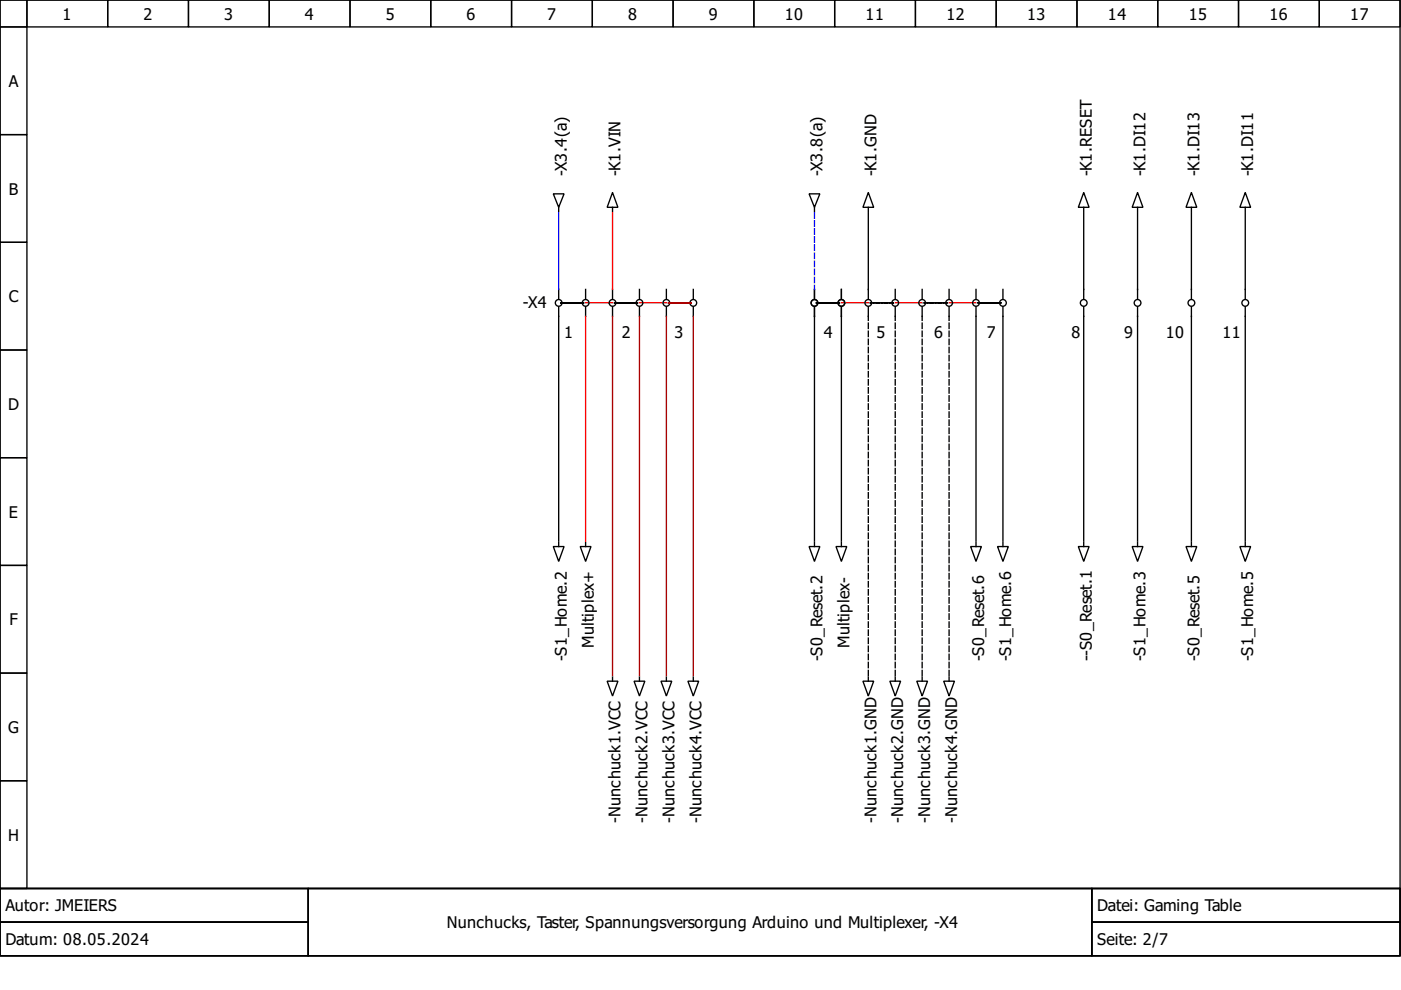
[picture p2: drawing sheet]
<svg xmlns="http://www.w3.org/2000/svg" width="297mm" height="210mm" viewBox="0 0 297 210" stroke-linecap="round" stroke-linejoin="round" font-family="sans-serif">
<g fill="none" stroke="#000" stroke-width=".29">
<path d="M0 0h296.8v188.4h-296.8zM0 0h5.7v5.7h-5.7zM5.7 0h17.1v5.7h-17.1zM22.8 0h17.2v5.7h-17.2zM40 0h17.1v5.7h-17.1zM57.1 0h17.1v5.7h-17.1zM74.2 0h17.1v5.7h-17.1zM91.3 0h17.2v5.7h-17.2zM108.5 0h17.1v5.7h-17.1zM125.6 0h17.1v5.7h-17.1zM142.7 0h17.1v5.7h-17.1zM159.8 0h17.2v5.7h-17.2z"/>
<path d="M177 0h17.1v5.7h-17.1zM194.1 0h17.1v5.7h-17.1zM211.2 0h17.1v5.7h-17.1zM228.3 0h17.2v5.7h-17.2zM245.5 0h17.1v5.7h-17.1zM262.6 0h17.1v5.7h-17.1zM279.7 0h17.1v5.7h-17.1zM0 5.7h5.7v22.8h-5.7zM0 28.5h5.7v22.9h-5.7zM0 51.4h5.7v22.8h-5.7zM117.3 41.1h2.3l-1.1 2.9zM118.5 44v.8"/>
<path d="M129.9 40.8l1.1 3.2h-2.3zM129.9 44v.8M171.5 41.1h2.3l-1.1 2.9zM172.7 44v.8M184.1 45.1v18.3M184.1 40.8l1.1 3.2h-2.2zM184.1 44v.8M229.8 40.8l1.1 3.2h-2.3zM229.8 44v.8M229.8 45.1v18.3M241.2 40.8l1.1 3.2h-2.3zM241.2 44v.8"/>
<path d="M241.2 45.1v18.3M252.6 40.8l1.1 3.2h-2.2zM252.6 44v.8M252.6 45.1v18.3M264 45.1v18.3M264 40.8l1.2 3.2h-2.3zM264 44v.8M0 74.2h5.7v22.8h-5.7zM118.5 65.1v49.6M118.5 61.4v2M118.7 64.2h5.2zM119.3 64.2h4"/>
<path d="M124.2 61.4v2M124.2 65.1v2M129.9 61.4v2M129.9 65.1v2M130.2 64.2h5.1zM130.7 64.2h4M135.6 61.4v2M135.6 65.1v2M141.3 61.4v2M141.3 65.1v2M142.1 64.2h4M147 61.4v2"/>
<path d="M147 65.1v2M172.7 65.1v49.6M172.7 61.4v2M173 64.2h5.1zM173.5 64.2h4M178.4 65.1v49.6M178.4 61.4v2M184.1 65.1v2M185 64.2h4M189.8 61.4v2M189.8 65.1v2M195.5 61.4v2"/>
<path d="M195.5 65.1v2M196.4 64.2h4M201.2 61.4v2M201.2 65.1v2M206.9 65.1v49.6M206.9 61.4v2M207.2 64.2h5.2zM207.8 64.2h4M212.6 65.1v49.6M212.6 61.4v2M229.8 65.1v49.6M241.2 65.1v49.6"/>
<path d="M252.6 65.1v49.6M264 65.1v49.6M0 97h5.7v22.9h-5.7zM0 119.9h5.7v22.8h-5.7zM117.3 115.9h2.3l-1.1 3.1zM118.5 115v.9M123 115.9h2.3l-1.1 3.1zM124.2 115v.9M171.5 115.9h2.3l-1.1 3.1zM172.7 115v.9M177.2 115.9h2.3l-1.1 3.1zM178.4 115v.9"/>
<path d="M205.8 115.9h2.3l-1.2 3.1zM206.9 115v.9M211.5 115.9h2.3l-1.2 3.1zM212.6 115v.9M228.6 115.9h2.3l-1.1 3.1zM229.8 115v.9M240 115.9h2.3l-1.1 3.1zM241.2 115v.9M251.5 115.9h2.2l-1.1 3.1zM252.6 115v.9M262.9 115.9h2.3l-1.2 3.1zM264 115v.9"/>
<path d="M0 142.7h5.7v22.8h-5.7zM128.7 144.4h2.3l-1.1 3.2zM129.9 143.6v.8M134.4 144.4h2.3l-1.1 3.2zM135.6 143.6v.8M140.1 144.4h2.3l-1.1 3.2zM141.3 143.6v.8M145.9 144.4h2.2l-1.1 3.2zM147 143.6v.8M183 144.4h2.2l-1.1 3.2zM184.1 143.6v.8M188.7 144.4h2.2l-1.1 3.2z"/>
<path d="M189.8 143.6v.8M194.4 144.4h2.3l-1.2 3.2zM195.5 143.6v.8M200.1 144.4h2.3l-1.2 3.2zM201.2 143.6v.8M0 165.5h5.7v22.9h-5.7zM0 188.4h296.8v14.3h-296.8zM0 188.4h65.4v7.1h-65.4zM0 195.5h65.4v7.2h-65.4zM65.4 188.4h166.1v14.3h-166.1zM231.5 188.4h65.3v7.1h-65.3zM231.5 195.5h65.3v7.2h-65.3z"/>
<circle cx="118.5" cy="64.2" r=".71"/>
<circle cx="124.2" cy="64.2" r=".71"/>
<circle cx="129.9" cy="64.2" r=".71"/>
<circle cx="135.6" cy="64.2" r=".71"/>
<circle cx="141.3" cy="64.2" r=".71"/>
<circle cx="147" cy="64.2" r=".71"/>
<circle cx="172.7" cy="64.2" r=".71"/>
<circle cx="178.4" cy="64.2" r=".71"/>
<circle cx="184.1" cy="64.2" r=".71"/>
<circle cx="189.8" cy="64.2" r=".71"/>
<circle cx="195.5" cy="64.2" r=".71"/>
<circle cx="201.2" cy="64.2" r=".71"/>
<circle cx="206.9" cy="64.2" r=".71"/>
<circle cx="212.6" cy="64.2" r=".71"/>
<circle cx="229.8" cy="64.2" r=".71"/>
<circle cx="241.2" cy="64.2" r=".71"/>
<circle cx="252.6" cy="64.2" r=".71"/>
<circle cx="264" cy="64.2" r=".71"/>
</g>
<path d="M129.9 45.1v16.3M124.2 64.2h5.7M124.2 67.1v47.6M135.6 64.2h5.7M178.4 64.2h5.7M189.8 64.2h5.7M201.2 64.2h5.7" fill="none" stroke="#f00" stroke-width=".29"/>
<path d="M184.4 64.2h5.1zM195.8 64.2h5.1zM184.1 143.3v-76.2M189.8 143.3v-76.2M195.5 143.3v-76.2M201.2 143.3v-76.2" fill="none" stroke="#000" stroke-width=".29" stroke-dasharray="1.1 .6"/>
<path d="M129.9 67.1v76.2M135.6 67.1v76.2M141.3 67.1v76.2M141.6 64.2h5.1zM147 67.1v76.2" fill="none" stroke="#a00" stroke-width=".29"/>
<path d="M118.5 45.1v16.3" fill="none" stroke="#00f" stroke-width=".29"/>
<path d="M172.7 45.1v16.3" fill="none" stroke="#00f" stroke-width=".29" stroke-dasharray="1.1 .6"/>
<g font-size="3.4">
<text x="13.3" y="4.1">1</text>
<text x="30.4" y="4.1">2</text>
<text x="47.5" y="4.1">3</text>
<text x="64.6" y="4.1">4</text>
<text x="81.8" y="4.1">5</text>
<text x="98.9" y="4.1">6</text>
<text x="116" y="4.1">7</text>
<text x="133.2" y="4.1">8</text>
<text x="150.3" y="4.1">9</text>
<text x="166.4" y="4.1">10</text>
<text x="183.5" y="4.1">11</text>
<text x="200.7" y="4.1">12</text>
<text x="217.8" y="4.1">13</text>
<text x="234.9" y="4.1">14</text>
<text x="252" y="4.1">15</text>
<text x="269.2" y="4.1">16</text>
<text x="286.3" y="4.1">17</text>
<text x="1.9" y="18.4">A</text>
<text x="1.9" y="41.2">B</text>
<text x="120.2" y="37.4" transform="rotate(-90 120.2 37.4)">-X3.4(a)</text>
<text x="131.6" y="37.4" transform="rotate(-90 131.6 37.4)">-K1.VIN</text>
<text x="174.4" y="37.4" transform="rotate(-90 174.4 37.4)">-X3.8(a)</text>
<text x="185.8" y="37.4" transform="rotate(-90 185.8 37.4)">-K1.GND</text>
<text x="231.5" y="37.4" transform="rotate(-90 231.5 37.4)">-K1.RESET</text>
<text x="242.9" y="37.4" transform="rotate(-90 242.9 37.4)">-K1.DI12</text>
<text x="254.3" y="37.4" transform="rotate(-90 254.3 37.4)">-K1.DI13</text>
<text x="265.7" y="37.4" transform="rotate(-90 265.7 37.4)">-K1.DI11</text>
<text x="1.9" y="64.1">C</text>
<text x="110.9" y="65.4">-X4</text>
<text x="119.6" y="71.6">1</text>
<text x="131.9" y="71.6">2</text>
<text x="143" y="71.6">3</text>
<text x="174.7" y="71.6">4</text>
<text x="185.8" y="71.6">5</text>
<text x="198.1" y="71.6">6</text>
<text x="209.2" y="71.6">7</text>
<text x="227.2" y="71.6">8</text>
<text x="238.3" y="71.6">9</text>
<text x="247.2" y="71.6">10</text>
<text x="259.2" y="71.6">11</text>
<text x="1.7" y="86.9">D</text>
<text x="1.9" y="109.7">E</text>
<text x="2" y="132.6">F</text>
<text x="125.9" y="137.3" transform="rotate(-90 125.9 137.3)">Multiplex+</text>
<text x="180.1" y="137.3" transform="rotate(-90 180.1 137.3)">Multiplex-</text>
<text x="120.2" y="140.1" transform="rotate(-90 120.2 140.1)">-S1_Home.2</text>
<text x="174.4" y="140.1" transform="rotate(-90 174.4 140.1)">-S0_Reset.2</text>
<text x="208.6" y="140.1" transform="rotate(-90 208.6 140.1)">-S0_Reset.6</text>
<text x="214.4" y="140.1" transform="rotate(-90 214.4 140.1)">-S1_Home.6</text>
<text x="231.5" y="140.1" transform="rotate(-90 231.5 140.1)">--S0_Reset.1</text>
<text x="242.9" y="140.1" transform="rotate(-90 242.9 140.1)">-S1_Home.3</text>
<text x="254.3" y="140.1" transform="rotate(-90 254.3 140.1)">-S0_Reset.5</text>
<text x="265.7" y="140.1" transform="rotate(-90 265.7 140.1)">-S1_Home.5</text>
<text x="1.7" y="155.4">G</text>
<text x="1.7" y="178.2">H</text>
<text x="131.6" y="174.4" transform="rotate(-90 131.6 174.4)">-Nunchuck1.VCC</text>
<text x="137.3" y="174.4" transform="rotate(-90 137.3 174.4)">-Nunchuck2.VCC</text>
<text x="143" y="174.4" transform="rotate(-90 143 174.4)">-Nunchuck3.VCC</text>
<text x="148.7" y="174.4" transform="rotate(-90 148.7 174.4)">-Nunchuck4.VCC</text>
<text x="185.8" y="174.4" transform="rotate(-90 185.8 174.4)">-Nunchuck1.GND</text>
<text x="191.5" y="174.4" transform="rotate(-90 191.5 174.4)">-Nunchuck2.GND</text>
<text x="197.2" y="174.4" transform="rotate(-90 197.2 174.4)">-Nunchuck3.GND</text>
<text x="202.9" y="174.4" transform="rotate(-90 202.9 174.4)">-Nunchuck4.GND</text>
<text x="1.1" y="193.2">Autor: JMEIERS</text>
<text x="94.8" y="196.8">Nunchucks, Taster, Spannungsversorgung Arduino und Multiplexer, -X4</text>
<text x="232.6" y="193.2">Datei: Gaming Table</text>
<text x="1.1" y="200.4">Datum: 08.05.2024</text>
<text x="232.6" y="200.4">Seite: 2/7</text>
</g>
</svg>
